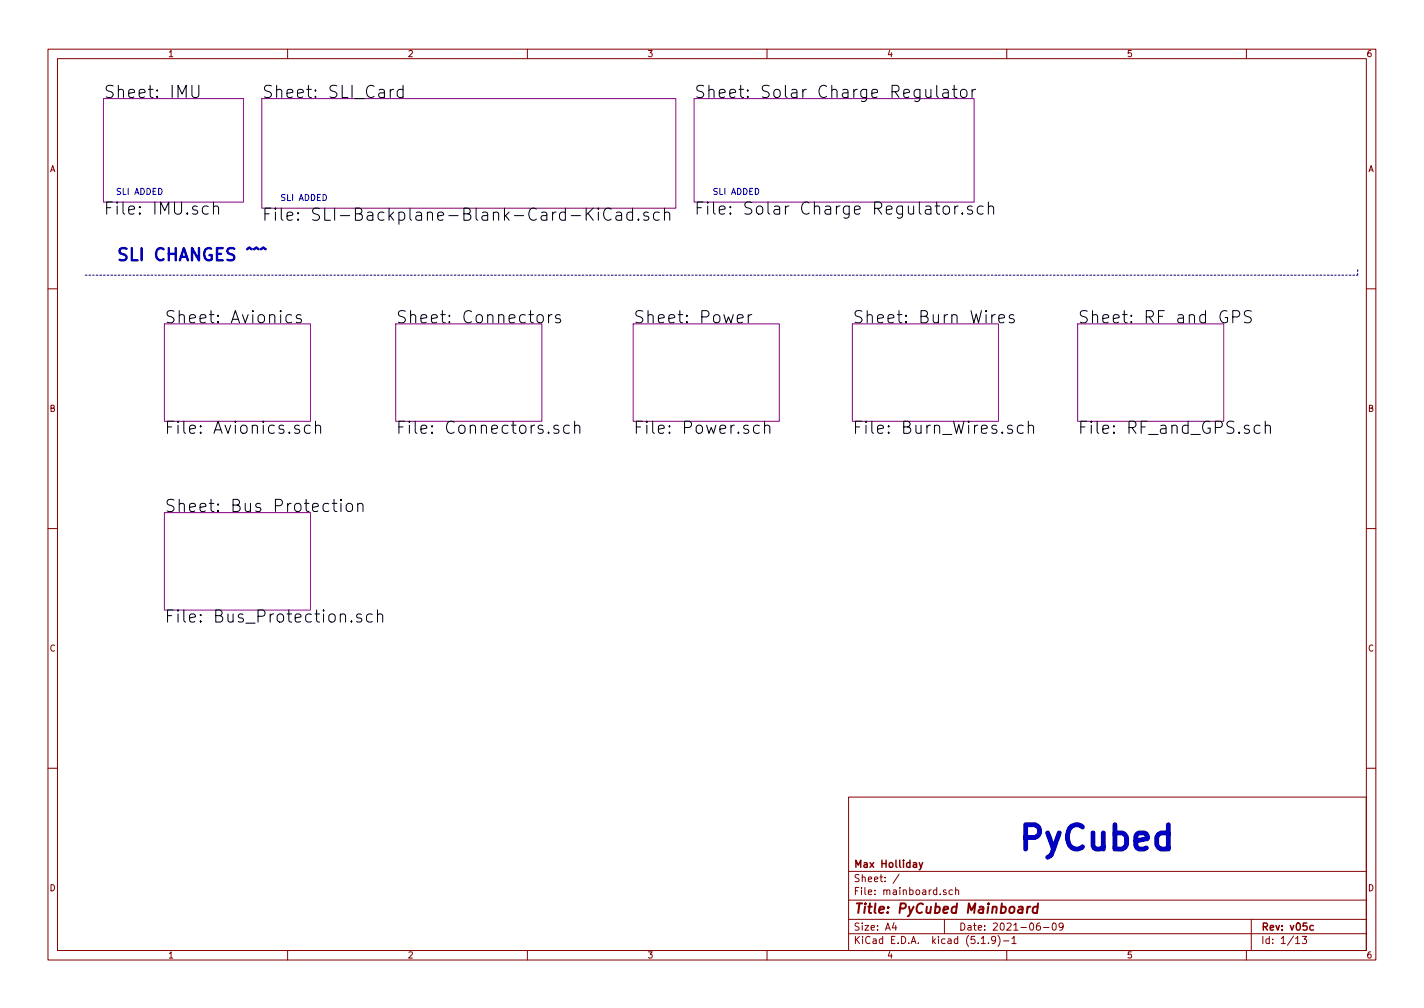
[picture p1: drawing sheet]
<svg xmlns="http://www.w3.org/2000/svg" width="297mm" height="210mm" viewBox="0 0 297 210" stroke-linecap="round" stroke-linejoin="round" font-family="sans-serif">
<g fill="none" stroke="#840000" stroke-width=".21">
<path d="M10 10.3h277v189.9h-277zM12 12.2h273v186.1h-273zM60 10.3v1.9M110 10.3v1.9M160 10.3v1.9M210 10.3v1.9M260 10.3v1.9M10 60.2h2M285 60.2h2M10 110.3h2M285 110.3h2M10 160.2h2"/>
<path d="M177 166.3h108v32h-108zM285 160.2h2M60 198.3v1.9M110 198.3v1.9M160 198.3v1.9M177 194.8h108M177 191.8h108M177 187.8h108M177 181.8h108M186.5 192.5l-.4 1h1M186.8 193v1M187.6 182.3l-1.3 2"/>
<path d="M197 191.8v3M197.3 185.7l-.3-.1-.2 .2v.2l.5 .2v.3h-.5M198.7 185.7l-.4-.1-.3 .3v.6l.3 .1 .4-.1M199.3 185.7l.2-.1 .4 .1 .1 .9M199.3 185.1v1.5M204.7 196.8h.8M206.2 196.7v.1M207.7 196l-.3 .3-.4-.1-.2-.2 .2-.6 .4-.1 .3 .3-.1 .9-.3 .3h-.3M208.2 195.1a1.71 1.71 0 0 1 0 2.3M209.3 196.3h1.2M210 198.3v1.9M211.1 195.8l.4-.5v1.5"/>
<path d="M211.1 196.8h.9M216.9 192.5l-.4 .1a.96 .96 0 0 0 0 1.4l.5-.1v-.5l-.2-.3-.5 .1-.1 .2M217.7 193.5h1.1M219.6 192.7l.4-.2a.86 .86 0 0 1-.2 1.5l-.2-.1-.1-.4zM221.8 193.2l-.3 .3h-.3l-.3-.3 .2-.6 .4-.1 .2 .2a1.13 1.13 0 0 1-.2 1.2l-.4 .1M260 198.3v1.9M261 191.8v6.5M270.3 195.8l.4-.5v1.5M270.3 196.8h.8M271.6 195.3h.9l-.4 .6 .4 .1v.7l-.2 .1-.7-.1"/>
</g>
<path d="M191.7 179.9l.4 1M192.5 179.9l-.5 1.4-.3 .1M274 193.1l-.5-.1-.3 .3 .1 .6 .2 .1 .5-.1" fill="none" stroke="#840000" stroke-width=".3"/>
<path d="M214.4 189.1l-.2 1.3M214.9 189.1l-.4 .1-.2 .3M216.5 189.2l-.6-.1-.3 .2-.2 .8 .3 .3 .6-.1M216.5 188.4l-.2 2" fill="none" stroke="#840000" stroke-width=".41"/>
<path d="M21.6 20.6h29.2v21.6h-29.2zM54.6 20.6h86.4v22.8h-86.4zM144.8 20.6h58.4v21.6h-58.4zM34.3 67.6h30.5v20.3h-30.5zM82.5 67.6h30.5v20.3h-30.5zM132.1 67.6h30.5v20.3h-30.5zM177.8 67.6h30.5v20.3h-30.5zM224.8 67.6h30.5v20.3h-30.5zM34.3 106.9h30.5v20.3h-30.5z" fill="none" stroke="#840084" stroke-width=".21"/>
<g fill="none" stroke="#000" stroke-width=".21">
<path d="M40 17.8v2.1l.5 .4h.5l.5-.4v-2.1M82.1 18.6a.64 .64 0 0 0-.7 .5M84.1 18.8l-.8-.2-.4 .5v.8l.2 .3 .2 .1 .8-.1M84.1 17.8v2.5M195.4 17.8v2.2l.4 .3M196.7 18.8l.3-.2 .7 .2 .1 .2v1.3M197.8 19.2l-.8 .2a.5 .5 0 0 0-.4 .5 .5 .5 0 0 0 .4 .4l.8-.1M198.7 18.6h.9M199 17.8v2.2l.2 .2 .4 .1M200.5 18.9a.69 .69 0 0 1 .7-.3 .69 .69 0 0 1 .5 .5v.8a.7 .7 0 0 1-.7 .5 .7 .7 0 0 1-.6-.5zM202.8 18.6v1.7M203.5 18.6a.69 .69 0 0 0-.7 .5"/>
<path d="M43.4 43.1l-.7-.1-.5 .5v.7l.3 .3 .2 .2 .7-.2M44.5 43.2a.61 .61 0 0 1 1.1 .1v1.4M44.5 42.1v2.6M122.7 44.5l1 1.4M123.7 43.4l-1.4 1.5M124.8 43.4v.2l.1-.1-.1-.1v.2M124.8 44.2v1.7M127.5 43.6a1.03 1.03 0 0 0-1.3 0 1.03 1.03 0 0 0-.3 1.3 .95 .95 0 0 0 .5 .9 .95 .95 0 0 0 1.1-.1M128.6 44.4l.2-.2 .7 .2 .2 .2v1.3M129.7 44.9l-.9 .1a.49 .49 0 0 0-.4 .5 .49 .49 0 0 0 .4 .4l.9-.1M132 44.4l-.8-.2-.4 .5v.8l.2 .3 .2 .1 .8-.1M132 43.4v2.5"/>
<path d="M133.2 45.7l.1 .1-.1 .1-.2-.1 .2-.1v.2M135.2 44.4l-.6-.2-.3 .4 .1 .4 .8 .2 .2 .3-.2 .3-.2 .1-.7-.1M137.5 44.4l-.7-.2-.5 .5v.8l.3 .3 .2 .1 .7-.1M138.6 44.5a.63 .63 0 0 1 1.1 .1v1.3M138.6 43.4v2.5M196.8 43.2a.69 .69 0 0 1 .7-.2 .69 .69 0 0 1 .6 .5v.7a.7 .7 0 0 1-.7 .5 .7 .7 0 0 1-.7-.5zM199.2 43v1.7M199.9 43a.64 .64 0 0 0-.7 .5M200.7 44.4v.3l-.1-.2 .1-.1v.3M202.8 43.1a.6 .6 0 0 0-1 .2l.1 .4 .6 .1 .4 .4-.1 .3-.3 .2-.7-.2M205.1 43.1l-.8-.1-.4 .5v.7l.2 .3 .2 .2 .8-.2M206.2 43.2a.63 .63 0 0 1 1.1 .1v1.4"/>
<path d="M206.2 42.1v2.6M60.8 65.8l-.7-.2-.5 .5v.7l.3 .4 .2 .1 .7-.1M62.8 65.8a.62 .62 0 0 0-1 .2l.1 .4 .9 .2 .1 .2-.1 .4-.3 .1-.7-.1M112.1 65.9a.69 .69 0 0 1 .7-.3 .69 .69 0 0 1 .5 .5v.7a.68 .68 0 0 1-.6 .6 .68 .68 0 0 1-.7-.6zM114.4 65.6v1.7M115.1 65.6a.64 .64 0 0 0-.7 .5M116.8 65.8l-.6-.2-.3 .4 .1 .4 .8 .2 .2 .2-.2 .4-.2 .1-.7-.1M153.8 66.5l1.2-.3-.1-.4-.7-.2-.4 .4 .1 1.2 .3 .1 .7-.1M156.1 65.6v1.7M156.8 65.6a.69 .69 0 0 0-.7 .5M207.6 65.6a.69 .69 0 0 0-.7 .5M208.4 66.5l1.1-.3-.1-.4-.7-.2-.3 .4 .1 1.2 .2 .1 .7-.1"/>
<path d="M211.5 65.8a.6 .6 0 0 0-1 .2l.1 .4 .7 .1 .3 .3-.1 .4-.2 .1-.8-.1M257.1 66.1h1a.68 .68 0 0 0 .5-.6 .68 .68 0 0 0-.5-.7h-1v2.5M261 64.9l-1-.1a.61 .61 0 0 0-.4 .6 .61 .61 0 0 0 .4 .6 .92 .92 0 0 1 1 .6 .63 .63 0 0 1-.5 .7l-.9-.1M64.7 88.8l-.7-.1-.5 .5v.7l.3 .4 .2 .1 .7-.1M65.8 88.9a.61 .61 0 0 1 1.1 .1v1.4M65.8 87.9v2.5M116.5 88.8l-.6-.1-.4 .3 .1 .4 .9 .3 .1 .2-.1 .4-.3 .1-.7-.1M118.8 88.8l-.7-.1-.5 .5v.7l.2 .4 .3 .1 .7-.1M119.9 88.9a.66 .66 0 0 1 .9-.1l.2 .2v1.4M119.9 87.9v2.5M158.4 88.8l-.7-.1-.5 .5v.7l.2 .4 .3 .1 .7-.1M159.5 88.9a.63 .63 0 0 1 1.1 .1v1.4"/>
<path d="M159.5 87.9v2.5M213.4 88.8l-.7-.1-.5 .5v.7l.2 .4 .3 .1 .7-.1M214.5 88.9a.63 .63 0 0 1 1.1 .1v1.4M214.5 87.9v2.5M262.8 88.8l-.7-.1-.5 .5v.7l.3 .4 .2 .1 .7-.1M263.9 88.9a.61 .61 0 0 1 1.1 .1v1.4M263.9 87.9v2.5M69.3 105h1M69.7 104.2v2.1l.1 .3 .5 .1M71.1 104.2l-.1 .1h.2l-.1-.1v.2M71.1 105v1.7M72.3 105.3a.67 .67 0 0 1 .7-.3 .67 .67 0 0 1 .5 .5v.7a.68 .68 0 0 1-.6 .5 .68 .68 0 0 1-.7-.5z"/>
<path d="M74.6 105.3a.63 .63 0 0 1 1.1 .1v1.3M74.6 105v1.7M75.4 128.2l-.6-.1-.4 .3 .1 .4 .9 .2 .1 .3-.1 .3-.3 .2-.7-.2M77.6 128.2l-.7-.1-.4 .4v.8l.2 .3 .2 .2 .7-.2M78.7 128.3a.66 .66 0 0 1 1-.1l.1 .2v1.4M78.7 127.2v2.6"/>
</g>
<path d="M17.8 57.4h265.4M283.2 57.4v-1.3" fill="none" stroke="#0000c2" stroke-width=".21" stroke-dasharray=".4 .4"/>
<text font-size="7.1" fill="#0000c2" x="212.1" y="177.4">PyCubed</text>
<g font-size="3.5">
<text x="21.6" y="20.5">Sheet: IMU</text>
<text x="54.6" y="20.5">Sheet: SLI_Card</text>
<text x="144.8" y="20.5">Sheet: Solar Charge Regulator</text>
<text x="21.6" y="44.8">File: IMU.sch</text>
<text x="54.6" y="46.1">File: SLI-Backplane-Blank-Card-KiCad.sch</text>
<text x="144.8" y="44.8">File: Solar Charge Regulator.sch</text>
<text x="34.3" y="67.5">Sheet: Avionics</text>
<text x="82.5" y="67.5">Sheet: Connectors</text>
<text x="132.1" y="67.5">Sheet: Power</text>
<text x="177.8" y="67.5">Sheet: Burn Wires</text>
<text x="224.8" y="67.5">Sheet: RF and GPS</text>
<text x="34.3" y="90.5">File: Avionics.sch</text>
<text x="82.5" y="90.5">File: Connectors.sch</text>
<text x="132.1" y="90.5">File: Power.sch</text>
<text x="177.8" y="90.5">File: Burn_Wires.sch</text>
<text x="224.8" y="90.5">File: RF_and_GPS.sch</text>
<text x="34.3" y="106.8">Sheet: Bus Protection</text>
<text x="34.3" y="129.9">File: Bus_Protection.sch</text>
</g>
<text font-size="3.5" fill="#0000c2" x="24.1" y="54.4">SLI CHANGES ^^^</text>
<text font-size="2.8" fill="#840000" x="178" y="190.5">Title: PyCubed Mainboard</text>
<g font-size="2.1" fill="#840000">
<text x="178" y="184">Sheet: /</text>
<text x="178" y="181">Max Holliday</text>
<text x="178" y="186.7">File: mainboard.sch</text>
<text x="178" y="196.9">KiCad E.D.A. kicad (5.1.9)-1</text>
<text x="178" y="194.1">Size: A4</text>
<text x="200" y="194.1">Date: 2021-06-09</text>
<text x="263" y="194.1">Rev: v05c</text>
<text x="263" y="196.9">Id: 1/13</text>
</g>
<g font-size="1.8" fill="#840000">
<text x="35" y="11.9">1</text>
<text x="85" y="11.9">2</text>
<text x="135" y="11.9">3</text>
<text x="185" y="11.9">4</text>
<text x="235" y="11.9">5</text>
<text x="285" y="11.9">6</text>
<text x="10.4" y="35.9">A</text>
<text x="285.4" y="35.9">A</text>
<text x="10.4" y="85.9">B</text>
<text x="285.4" y="85.9">B</text>
<text x="10.4" y="135.9">C</text>
<text x="285.4" y="135.9">C</text>
<text x="10.4" y="185.9">D</text>
<text x="285.4" y="185.9">D</text>
<text x="35" y="199.9">1</text>
<text x="85" y="199.9">2</text>
<text x="135" y="199.9">3</text>
<text x="185" y="199.9">4</text>
<text x="235" y="199.9">5</text>
<text x="285" y="199.9">6</text>
</g>
<g font-size="1.8" fill="#0000c2">
<text x="24.1" y="40.6">SLI ADDED</text>
<text x="58.4" y="41.9">SLI ADDED</text>
<text x="148.6" y="40.6">SLI ADDED</text>
</g>
</svg>
